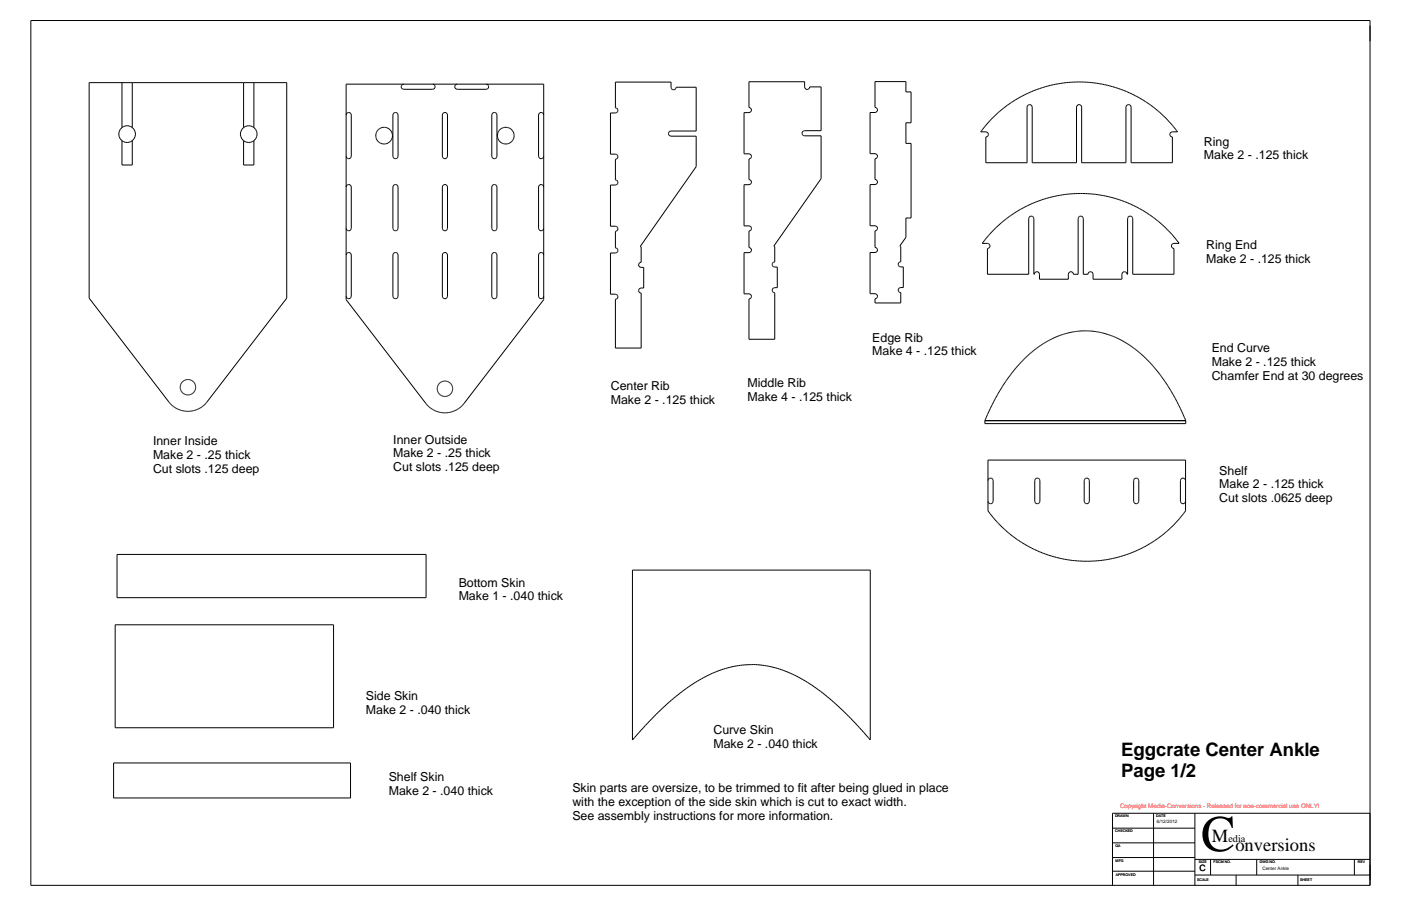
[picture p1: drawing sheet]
<svg xmlns="http://www.w3.org/2000/svg" width="864mm" height="559mm" viewBox="0 0 864 559" stroke-linecap="round" stroke-linejoin="round" font-family="sans-serif">
<g fill="none" stroke="#000" stroke-width=".62">
<path d="M19 13h826v533h-826zM55 51h122v133l-49 64a15 15 0 0 1-24 0l-49-64zM75 51v28M82 51v28M150 51v28M157 51v28M213 52h122v133l-49 64a15 15 0 0 1-24 0l-49-64zM249 52a1.6 1.6 0 0 0-2 1 1.6 1.6 0 0 0 2 2h18a1.6 1.6 0 0 0 1-2 1.6 1.6 0 0 0-1-1M282 52a1.6 1.6 0 0 0-2 1 1.6 1.6 0 0 0 2 2h18a1.6 1.6 0 0 0 1-2 1.6 1.6 0 0 0-1-1M379 51h35v3a1.6 1.6 0 0 0 1 1 1.6 1.6 0 0 0 2-1h12v27h-15a1.6 1.6 0 0 0-2 1 1.6 1.6 0 0 0 2 2h15v19l-34 49v10a1.6 1.6 0 0 0-1 1 1.6 1.6 0 0 0 1 2h2v13h-2a1.6 1.6 0 0 0-1 1 1.6 1.6 0 0 0 1 2v34h-16v-30a1.6 1.6 0 0 0 2-2 1.6 1.6 0 0 0-2-2h-3v-25h3a1.6 1.6 0 0 0 2-2 1.6 1.6 0 0 0-2-1v-10a1.6 1.6 0 0 0 2-2 1.6 1.6 0 0 0-2-1h-3v-26h3a1.6 1.6 0 0 0 2-1 1.6 1.6 0 0 0-2-2v-13a1.6 1.6 0 0 0 2-1 1.6 1.6 0 0 0-2-2h-3v-25h3a1.6 1.6 0 0 0 2-2 1.6 1.6 0 0 0-2-1zM462 50h34v4a1.6 1.6 0 0 0 2 1 1.6 1.6 0 0 0 1-1h7v27h-10a1.6 1.6 0 0 0-2 1 1.6 1.6 0 0 0 2 2h10v26l-29 42h1v10a1.6 1.6 0 0 0-2 1 1.6 1.6 0 0 0 2 2h1v12h-1a1.6 1.6 0 0 0-2 2 1.6 1.6 0 0 0 2 2v28h-16v-25a1.6 1.6 0 0 0 1-1 1.6 1.6 0 0 0-1-2h-3v-25h3a1.6 1.6 0 0 0 1-2 1.6 1.6 0 0 0-1-1v-11a1.6 1.6 0 0 0 1-1 1.6 1.6 0 0 0-1-2h-3v-25h3a1.6 1.6 0 0 0 1-2 1.6 1.6 0 0 0-1-1v-13a1.6 1.6 0 0 0 1-2 1.6 1.6 0 0 0-1-1h-3v-26h3a1.6 1.6 0 0 0 1-1 1.6 1.6 0 0 0-1-2zM539 50h19v7h4v19h-4v12h4v46h-4v12l-3 6v9a1.6 1.6 0 0 0-1 2 1.6 1.6 0 0 0 1 2h2v12h-2a1.6 1.6 0 0 0-1 2 1.6 1.6 0 0 0 1 2v6h-16v-3a1.6 1.6 0 0 0 2-1 1.6 1.6 0 0 0-2-2h-3v-25h3a1.6 1.6 0 0 0 2-2 1.6 1.6 0 0 0-2-1v-11a1.6 1.6 0 0 0 2-1 1.6 1.6 0 0 0-2-2h-3v-25h3a1.6 1.6 0 0 0 2-2 1.6 1.6 0 0 0-2-1v-13a1.6 1.6 0 0 0 2-2 1.6 1.6 0 0 0-2-1h-3v-26h3a1.6 1.6 0 0 0 2-1 1.6 1.6 0 0 0-2-2z"/>
<path d="M75 79a5 5 0 0 0 0 8M75 79l3-1 4 1M82 79a5 5 0 0 1 0 8M150 79l3-1 4 1M150 79a5 5 0 0 0 0 8M157 79a5 5 0 0 1 0 8M213 71a1.6 1.6 0 0 1 2-2 1.6 1.6 0 0 1 2 2v25a1.6 1.6 0 0 1-2 2 1.6 1.6 0 0 1-2-2M242 70a1.6 1.6 0 0 1 2-1 1.6 1.6 0 0 1 1 2v25a1.6 1.6 0 0 1-1 2 1.6 1.6 0 0 1-2-2zM273 70a1.6 1.6 0 0 1 2-1 1.6 1.6 0 0 1 1 2v25a1.6 1.6 0 0 1-2 2 1.6 1.6 0 0 1-1-2zM303 70a1.6 1.6 0 0 1 2-1 1.6 1.6 0 0 1 1 2v25a1.6 1.6 0 0 1-1 2 1.6 1.6 0 0 1-2-2zM335 71a1.6 1.6 0 0 0-1-2 1.6 1.6 0 0 0-2 2v25a1.6 1.6 0 0 0 2 2 1.6 1.6 0 0 0 1-2M612 73l11-10 7-3 8-4 9-3 8-2h14a75 75 0 0 1 57 30h-3a1.6 1.6 0 0 0-2 2 1.6 1.6 0 0 0 2 1v16h-26v-34a1.6 1.6 0 0 0-1-2 1.6 1.6 0 0 0-2 2v34h-27v-34a1.6 1.6 0 0 0-2-2 1.6 1.6 0 0 0-1 2v34h-28v-34a1.6 1.6 0 0 0-1-2 1.6 1.6 0 0 0-2 2v34h-25v-16a1.6 1.6 0 0 0 1-1 1.6 1.6 0 0 0-1-2h-3z"/>
<path d="M75 87v15h7v-15M75 87l3 1 4-1M150 87l3 1 4-1M150 87v15h7v-15M213 115a1.6 1.6 0 0 1 2-1 1.6 1.6 0 0 1 2 1v26a1.6 1.6 0 0 1-2 1 1.6 1.6 0 0 1-2-1M242 115a1.6 1.6 0 0 1 2-1 1.6 1.6 0 0 1 1 1v26a1.6 1.6 0 0 1-1 1 1.6 1.6 0 0 1-2-1zM273 115a1.6 1.6 0 0 1 2-1 1.6 1.6 0 0 1 1 1v26a1.6 1.6 0 0 1-2 1 1.6 1.6 0 0 1-1-1zM303 115a1.6 1.6 0 0 1 2-1 1.6 1.6 0 0 1 1 1v26a1.6 1.6 0 0 1-1 1 1.6 1.6 0 0 1-2-1zM335 115a1.6 1.6 0 0 0-1-1 1.6 1.6 0 0 0-2 1v26a1.6 1.6 0 0 0 2 1 1.6 1.6 0 0 0 1-1M213 157a1.6 1.6 0 0 1 2-1 1.6 1.6 0 0 1 2 1v26a1.6 1.6 0 0 1-2 1 1.6 1.6 0 0 1-2-1M242 156a1.6 1.6 0 0 1 2 0 1.6 1.6 0 0 1 1 1v26a1.6 1.6 0 0 1-1 1 1.6 1.6 0 0 1-2-1zM273 156a1.6 1.6 0 0 1 2 0 1.6 1.6 0 0 1 1 1v26a1.6 1.6 0 0 1-2 1 1.6 1.6 0 0 1-1-1z"/>
<path d="M303 156a1.6 1.6 0 0 1 2 0 1.6 1.6 0 0 1 1 1v26a1.6 1.6 0 0 1-1 1 1.6 1.6 0 0 1-2-1zM335 157a1.6 1.6 0 0 0-1-1 1.6 1.6 0 0 0-2 1v26a1.6 1.6 0 0 0 2 1 1.6 1.6 0 0 0 1-1M613 142l5-5 8-6 8-4 7-3a75 75 0 0 1 86 26h-3a1.6 1.6 0 0 0-2 2 1.6 1.6 0 0 0 2 1v16h-26v-34a1.6 1.6 0 0 0-1-2 1.6 1.6 0 0 0-2 2v34a1.6 1.6 0 0 0-2-1 1.6 1.6 0 0 0-1 1v3h-18v-3a1.6 1.6 0 0 0-2-1 1.6 1.6 0 0 0-1 1h-3v-34a1.6 1.6 0 0 0-2-2 1.6 1.6 0 0 0-1 2v34h-3a1.6 1.6 0 0 0-2-1 1.6 1.6 0 0 0-1 1v3h-18v-3a1.7 1.7 0 0 0-2-1 1.7 1.7 0 0 0-2 1v-34a1.6 1.6 0 0 0-1-2 1.6 1.6 0 0 0-2 2v34h-25v-16a1.6 1.6 0 0 0 1-1 1.6 1.6 0 0 0-1-2h-4zM607 259v2h124v-2M607 259h124M607 259l6-11 5-10 8-11 8-8 8-6 8-5 10-3 8-1a48 48 0 0 1 24 6l6 4 7 6 9 10 9 13 8 16M609 284h122v31a75 75 0 0 1-52 31 75 75 0 0 1-49-11l-12-10-9-10zM609 296a1.6 1.6 0 0 1 2-1 1.6 1.6 0 0 1 1 1v13a1.6 1.6 0 0 1-1 2 1.6 1.6 0 0 1-2-2M638 296a1.6 1.6 0 0 1 2-1 1.6 1.6 0 0 1 1 1v13a1.6 1.6 0 0 1-2 2 1.6 1.6 0 0 1-1-2zM669 296a1.6 1.6 0 0 1 1-1 1.6 1.6 0 0 1 1 1v13a1.6 1.6 0 0 1-1 2 1.6 1.6 0 0 1-2-2zM700 295a1.6 1.6 0 0 1 2 1v13a1.6 1.6 0 0 1-2 2 1.6 1.6 0 0 1-1-2v-13zM731 296a1.6 1.6 0 0 0-2-1 1.6 1.6 0 0 0-1 1v13a1.6 1.6 0 0 0 1 2 1.6 1.6 0 0 0 2-2"/>
<path d="M72 342h191v27h-191zM390 352h146v104l-1-1a142 142 0 0 0-49-40 60 60 0 0 0-60 8 184 184 0 0 0-36 33zM71 385h135v64h-135zM70 471h146v21h-146zM686 520h51M686 511h51M711 502v44M737 502v44M845 502h-159v44M686 529h51M686 537h51M737 540h108"/>
<path d="M737 530h108M746 530v10M762 540v6M775 530v10M800 540v6M835 530v10"/>
<circle cx="237" cy="84" r="5"/>
<circle cx="312" cy="84" r="5"/>
<circle cx="116" cy="239" r="5"/>
<circle cx="274" cy="240" r="5"/>
</g>
<text font-size="31.8" x="740" y="525">C</text>
<g font-size="11.4">
<text x="691" y="467">Eggcrate Center Ankle</text>
<text x="691" y="479">Page 1/2</text>
<text x="747" y="520">M</text>
<text x="761" y="525">onversions</text>
</g>
<g font-size="7.6">
<text x="742" y="90">Ring</text>
<text x="742" y="98">Make 2 - .125 thick</text>
<text x="743" y="154">Ring End</text>
<text x="743" y="162">Make 2 - .125 thick</text>
<text x="538" y="211">Edge Rib</text>
<text x="538" y="219">Make 4 - .125 thick</text>
<text x="747" y="217">End Curve</text>
<text x="747" y="226">Make 2 - .125 thick</text>
<text x="461" y="239">Middle Rib</text>
<text x="747" y="234">Chamfer End at 30 degrees</text>
<text x="376" y="241">Center Rib</text>
<text x="376" y="249">Make 2 - .125 thick</text>
<text x="461" y="247">Make 4 - .125 thick</text>
<text x="94" y="274">Inner Inside</text>
<text x="242" y="274">Inner Outside</text>
<text x="94" y="283">Make 2 - .25 thick</text>
<text x="242" y="282">Make 2 - .25 thick</text>
<text x="94" y="292">Cut slots .125 deep</text>
<text x="242" y="291">Cut slots .125 deep</text>
<text x="752" y="293">Shelf</text>
<text x="752" y="301">Make 2 - .125 thick</text>
<text x="752" y="310">Cut slots .0625 deep</text>
<text x="283" y="362">Bottom Skin</text>
<text x="283" y="370">Make 1 - .040 thick</text>
<text x="226" y="432">Side Skin</text>
<text x="226" y="440">Make 2 - .040 thick</text>
<text x="440" y="453">Curve Skin</text>
<text x="440" y="461">Make 2 - .040 thick</text>
<text x="240" y="482">Shelf Skin</text>
<text x="240" y="490">Make 2 - .040 thick</text>
<text x="353" y="489">Skin parts are oversize, to be trimmed to fit after being glued in place</text>
<text x="353" y="497">with the exception of the side skin which is cut to exact width.</text>
<text x="353" y="506">See assembly instructions for more information.</text>
</g>
<text font-size="6.3" x="757" y="520">edia</text>
<text font-size="5.4" x="739" y="537">C</text>
<text font-size="3.8" fill="#f00" x="690" y="499">Copyright Media-Conversions - Released for non-commercial use ONLY!</text>
<g font-size="2.8">
<text x="713" y="507">6/12/2012</text>
<text x="778" y="537">Center Ankle</text>
</g>
<g font-size="2.2">
<text x="687" y="504">DRAWN</text>
<text x="713" y="504">DATE</text>
<text x="687" y="513">CHECKED</text>
<text x="688" y="522">QA</text>
<text x="688" y="532">MFG</text>
<text x="739" y="532">SIZE</text>
<text x="748" y="532">FSCM NO.</text>
<text x="777" y="532">DWG NO.</text>
<text x="837" y="532">REV</text>
<text x="688" y="540">APPROVED</text>
<text x="738" y="543">SCALE</text>
<text x="801" y="543">SHEET</text>
</g>
</svg>
